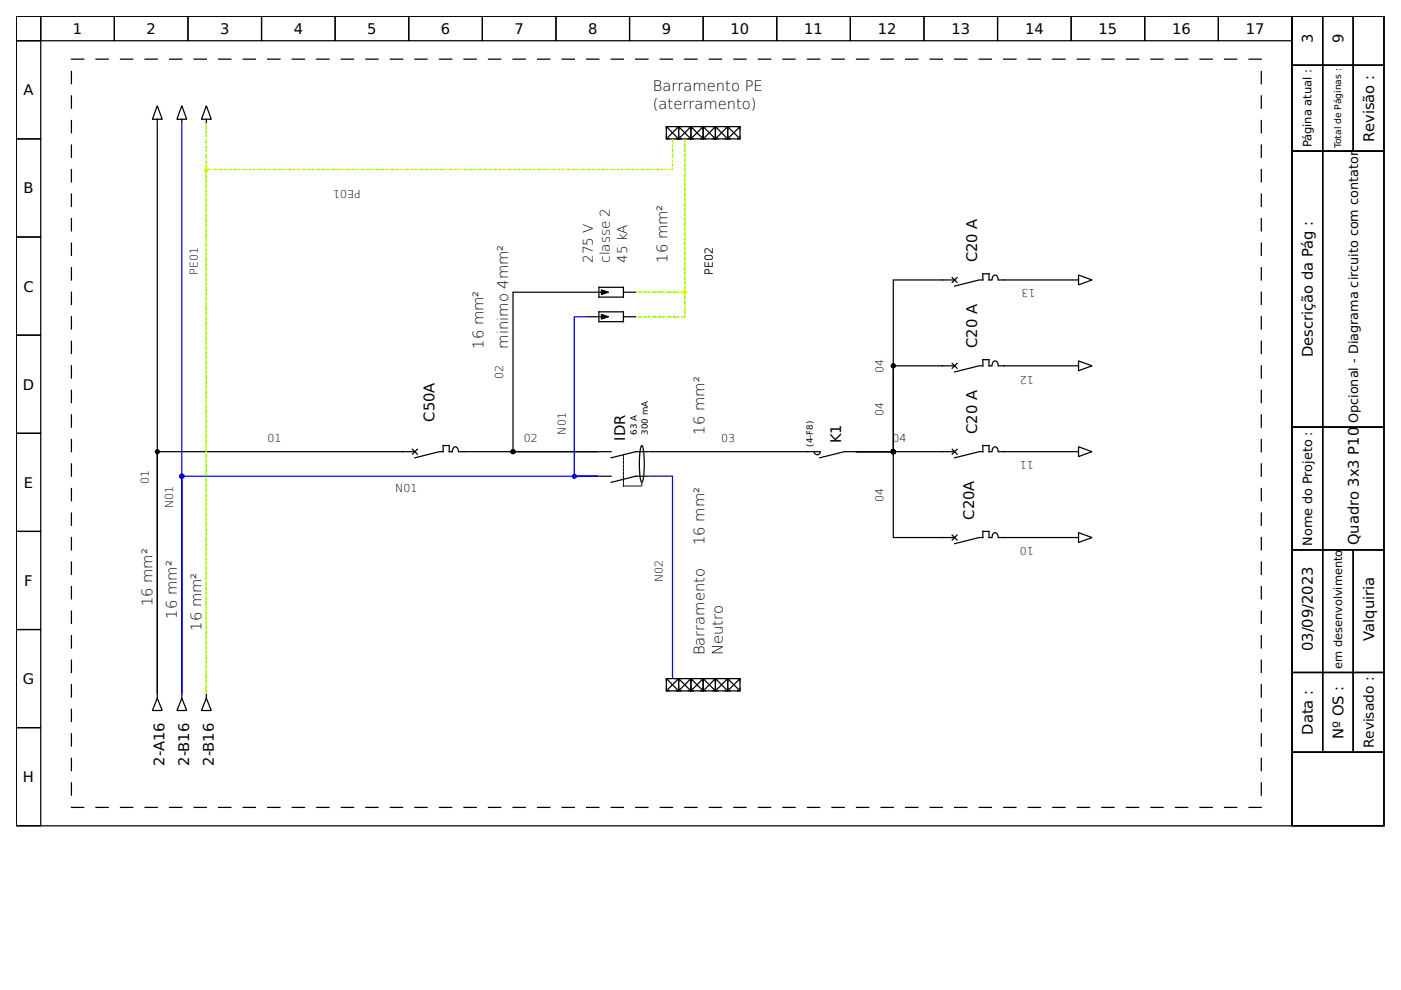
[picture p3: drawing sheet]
<svg xmlns="http://www.w3.org/2000/svg" width="297mm" height="210mm" viewBox="0 0 297 210" stroke-linecap="round" stroke-linejoin="round" font-family="sans-serif">
<g fill="none" stroke="#000" stroke-width=".26">
<path d="M3.4 3.4h270.5v171.7h-270.5zM3.4 3.4h5.2v5.2h-5.2zM3.4 8.6h5.2v20.8h-5.2zM8.6 3.4h15.6v5.2h-15.6zM24.2 3.4h15.7v5.2h-15.7zM39.9 3.4h15.6v5.2h-15.6zM55.5 3.4h15.6v5.2h-15.6zM71.1 3.4h15.6v5.2h-15.6zM86.7 3.4h15.6v5.2h-15.6zM102.3 3.4h15.6v5.2h-15.6zM117.9 3.4h15.6v5.2h-15.6zM133.5 3.4h15.6v5.2h-15.6z"/>
<path d="M149.1 3.4h15.6v5.2h-15.6zM164.7 3.4h15.6v5.2h-15.6zM180.3 3.4h15.6v5.2h-15.6zM195.9 3.4h15.6v5.2h-15.6zM211.5 3.4h15.6v5.2h-15.6zM227.1 3.4h15.6v5.2h-15.6zM242.7 3.4h15.6v5.2h-15.6zM258.3 3.4h15.6v5.2h-15.6zM273.9 3.4h19.5v171.7h-19.5zM273.9 13.8h6.5v18.2h-6.5zM273.9 3.4h6.5v10.4h-6.5zM280.4 13.8h6.5v18.2h-6.5z"/>
<path d="M280.4 3.4h6.5v10.4h-6.5zM286.9 13.8h6.5v18.2h-6.5zM286.9 3.4h6.5v10.4h-6.5zM3.4 29.4h5.2v20.9h-5.2zM33.3 26.3v120.7v-51.2h54.7M33.3 22.4l1.1 2.9h-2.1zM33.3 25.3v.8M38.6 22.4l1 2.9h-2.1zM38.6 25.3v.8M43.8 22.4l1 2.9h-2.1zM43.8 25.3v.8M141.3 26.8h2.6v2.6h-2.6z"/>
<path d="M141.3 28.9v.5h.5M141.4 26.9l2.4 2.5M141.8 26.8h-.5v.6M143.3 29.4h.6v-.5v.5h.5M143.3 26.8h.6v.6v-.6h.5M143.8 26.9l-2.4 2.5M143.9 26.8h2.6v2.6h-2.6zM144 26.9l2.4 2.5M145.9 29.4h.6v-.5v.5h.5M145.9 26.8h.6v.6v-.6h.5M146.4 26.9l-2.4 2.5M146.5 26.8h2.6v2.6h-2.6z"/>
<path d="M146.6 26.9l2.4 2.5M148.5 26.8h.6v.6v-.6h.5M148.5 29.4h.6v-.5v.5h.5M149 26.9l-2.4 2.5M149.1 26.8h2.6v2.6h-2.6zM149.2 26.9l2.4 2.5M151.1 29.4h.6v-.5v.5h.5M151.1 26.8h.6v.6v-.6h.5M151.6 26.9l-2.4 2.5M151.7 26.8h2.6v2.6h-2.6zM151.8 26.9l2.4 2.5M153.7 26.8h.6v.6v-.6h.5"/>
<path d="M153.7 29.4h.6v-.5v.5h.5M154.2 26.9l-2.4 2.5M154.3 26.8h2.6v2.6h-2.6zM154.4 26.9l2.4 2.5M156.3 26.8h.6v.6M156.8 26.9l-2.4 2.5M156.9 28.9v.5h-.6M273.9 32h6.5v58.6h-6.5zM280.4 32h13v58.6h-13zM3.4 50.3h5.2v20.8h-5.2zM199.8 59.4h2.6M201.9 58.8l1 1.1"/>
<path d="M202.9 58.8l-1 1.1M210.2 59.4h-.5v-1.3h-1.3v1.3h-.8l-5.2 1.3M210.3 59.4a.78 .78 0 0 1 .9-1l.4 .6v.4M227.6 59.4h-15.8M227.9 59.4h.8M228.7 58.3l2.8 1.1-2.8 1zM3.4 71.1h5.2v20.8h-5.2zM124.1 62h-15.3v33.8h17.9M124.4 67.2h3.1M124.4 62h3.1M127 66.1h5.2v2.1h-5.2zM127 60.9h5.2v2.1h-5.2z"/>
<path d="M132.2 67.2h2.6M132.2 62h2.6M199.8 77.6h2.6M201.9 77l1 1.1M202.9 77l-1 1.1M210.2 77.6h-.5v-1.3h-1.3v1.3h-.8l-5.2 1.3M210.3 77.6a.78 .78 0 0 1 .9-1l.4 .6v.4M211.8 77.6h1M227.9 77.6h.8M228.7 76.5l2.8 1.1-2.8 1zM3.4 91.9h5.2v20.8h-5.2zM87.4 95.2l1.1 1.1"/>
<path d="M88.5 95.2l-1.1 1.1M95.8 95.8h-.6v-1.3h-1.3v1.3h-.7l-5.2 1.3M95.9 95.8a.78 .78 0 0 1 .9-1l.3 .6 .1 .4M97.3 95.8h1.1M127 95.8h2.6M136 94.6l.1-.1a10.1 10.1 0 0 1 .5 4.8l-.2 2.1-.3 .9a10.1 10.1 0 0 1-.5-4.8zM137.4 95.8h-2.6l-5.2 1.3M137.6 95.8h36.2M172.6 95.8a.65 .65 0 0 0 .7 .6 .65 .65 0 0 0 .6-.6M201.9 95.2l1 1.1M202.4 95.8h-23.4l-5.2 1.3M202.9 95.2l-1 1.1"/>
<path d="M210.2 95.8h-.5v-1.3h-1.3v1.3h-.8l-5.2 1.3M210.3 95.8a.78 .78 0 0 1 .9-1l.4 .6v.4M211.8 95.8h1M227.9 95.8h.8M228.7 94.7l2.8 1.1-2.8 1zM273.9 90.6h6.5v26h-6.5zM280.4 90.6h13v26h-13zM3.4 112.7h5.2v20.8h-5.2zM127 101h2.6M137.4 101h-2.6l-5.2 1.3M199.8 114h2.6M201.9 113.5l1 1"/>
<path d="M202.9 113.5l-1 1M210.2 114h-.5v-1.3h-1.3v1.3h-.8l-5.2 1.3M210.3 114a.78 .78 0 0 1 .9-1l.4 .6v.4M227.6 114h-15.8M227.9 114h.8M228.7 112.9l2.8 1.1-2.8 1zM273.9 116.6h6.5v26h-6.5zM280.4 116.6h6.5v26h-6.5zM286.9 116.6h6.5v26h-6.5zM3.4 133.5h5.2v20.8h-5.2zM3.4 154.3h5.2v20.8h-5.2zM33.3 148l1.1 2.6h-2.1z"/>
<path d="M33.3 147.3v.7M38.6 148l1 2.6h-2.1zM38.6 147.3v.7M43.8 148l1 2.6h-2.1zM43.8 147.3v.7M141.3 143.9h2.6v2.6h-2.6zM141.3 145.9v.6h.5M141.4 144l2.4 2.4M141.8 143.9h-.5v.5M143.3 146.5h.6v-.6v.6h.5M143.3 143.9h.6v.5v-.5h.5M143.8 144l-2.4 2.4"/>
<path d="M143.9 143.9h2.6v2.6h-2.6zM144 144l2.4 2.4M145.9 143.9h.6v.5v-.5h.5M145.9 146.5h.6v-.6v.6h.5M146.4 144l-2.4 2.4M146.5 143.9h2.6v2.6h-2.6zM146.6 144l2.4 2.4M148.5 146.5h.6v-.6v.6h.5M148.5 143.9h.6v.5v-.5h.5M149 144l-2.4 2.4M149.1 143.9h2.6v2.6h-2.6zM149.2 144l2.4 2.4"/>
<path d="M151.1 143.9h.6v.5v-.5h.5M151.1 146.5h.6v-.6v.6h.5M151.6 144l-2.4 2.4M151.7 143.9h2.6v2.6h-2.6zM151.8 144l2.4 2.4M153.7 143.9h.6v.5v-.5h.5M153.7 146.5h.6v-.6v.6h.5M154.2 144l-2.4 2.4M154.3 143.9h2.6v2.6h-2.6zM154.4 144l2.4 2.4M156.3 143.9h.6v.5M156.8 144l-2.4 2.4"/>
<path d="M156.9 145.9v.6h-.6M273.9 159.5h19.5v15.6h-19.5zM273.9 142.6h6.5v16.9h-6.5zM280.4 142.6h6.5v16.9h-6.5zM286.9 142.6h6.5v16.9h-6.5z"/>
</g>
<path d="M15.1 12.5h252.3v158.7h-252.3z" fill="none" stroke="#000" stroke-width=".26" stroke-dasharray="2.6 2.6"/>
<path d="M127.5 66.6l1.6 .6-1.6 .5zM127.5 61.4l1.6 .6-1.6 .5z" fill="#000" stroke="#000" stroke-width=".21"/>
<path d="M132.2 103v-6.5M132.2 103h3.9M136.1 102.5v.5" fill="none" stroke="#000" stroke-width=".21" stroke-dasharray=".5 .3"/>
<g fill="#000" stroke="#000" stroke-width=".26">
<circle cx="33.3" cy="95.8" r=".39"/>
<circle cx="108.8" cy="95.8" r=".39"/>
</g>
<path d="M43.8 147v-111.1h98.8v-6.2" fill="none" stroke="#5f0" stroke-width=".26" stroke-dasharray="1 .5"/>
<path d="M43.8 147v-111.1h98.8v-6.2" fill="none" stroke="#ff0" stroke-width=".26" stroke-dasharray=".3 .8"/>
<circle cx="43.8" cy="35.9" r=".39" fill="#5f0" stroke="#ff0" stroke-width=".26"/>
<path d="M135 67.2h10.2v-37.5M135 62h10.2v-32.3" fill="none" stroke="#5f0" stroke-width=".26" stroke-dasharray="1 .5"/>
<path d="M135 67.2h10.2v-37.5M135 62h10.2v-32.3" fill="none" stroke="#ff0" stroke-width=".26" stroke-dasharray=".3 .8"/>
<path d="M212.8 77.6h14.8M181.6 95.8h7.8v18.2h10.4M212.8 95.8h14.8" fill="none" stroke="#000" stroke-width=".26"/>
<circle cx="189.4" cy="95.8" r=".39" fill="#000" stroke="#000" stroke-width=".26"/>
<circle cx="145.2" cy="62" r=".39" fill="#5f0" stroke="#ff0" stroke-width=".26"/>
<path d="M38.6 26.3v120.7v-46h88.1h-4.9v-33.8h2.3" fill="none" stroke="#00f" stroke-width=".26"/>
<g fill="#00f" stroke="#00f" stroke-width=".26">
<circle cx="121.8" cy="101" r=".39"/>
<circle cx="38.6" cy="101" r=".39"/>
</g>
<path d="M199.8 59.4h-10.4v36.4h-7.8h7.8v-18.2h10.4M98.4 95.8h28.3" fill="none" stroke="#000" stroke-width=".26"/>
<g fill="#000" stroke="#000" stroke-width=".26">
<circle cx="189.4" cy="77.6" r=".39"/>
<circle cx="189.4" cy="95.8" r=".39"/>
</g>
<path d="M137.6 101h5v42.6" fill="none" stroke="#00007f" stroke-width=".26"/>
<path d="M43.8 26.3v120.7" fill="none" stroke="#5f0" stroke-width=".26" stroke-dasharray="1 .5"/>
<path d="M43.8 26.3v120.7" fill="none" stroke="#ff0" stroke-width=".26" stroke-dasharray=".3 .8"/>
<g font-size="3.1">
<text x="15.5" y="7.2">1</text>
<text x="31.1" y="7.2">2</text>
<text x="46.7" y="7.2">3</text>
<text x="62.3" y="7.2">4</text>
<text x="77.9" y="7.2">5</text>
<text x="93.5" y="7.2">6</text>
<text x="109.1" y="7.2">7</text>
<text x="124.7" y="7.2">8</text>
<text x="140.3" y="7.2">9</text>
<text x="154.9" y="7.2">10</text>
<text x="170.5" y="7.2">11</text>
<text x="186.1" y="7.2">12</text>
<text x="201.7" y="7.2">13</text>
<text x="217.3" y="7.2">14</text>
<text x="232.9" y="7.2">15</text>
<text x="248.5" y="7.2">16</text>
<text x="264.1" y="7.2">17</text>
<text x="278.3" y="9.1" transform="rotate(-90 278.3 9.1)">3</text>
<text x="284.8" y="9.1" transform="rotate(-90 284.8 9.1)">9</text>
<text x="5" y="20.2">A</text>
<text x="138.4" y="19.3">Barramento PE</text>
<text x="138.4" y="23.2">(aterramento)</text>
<text x="291.3" y="30" transform="rotate(-90 291.3 30)">Revisão :</text>
<text x="5" y="41">B</text>
<text x="141.5" y="55.7" transform="rotate(-90 141.5 55.7)">16 mm²</text>
<text x="207.2" y="55.6" transform="rotate(-90 207.2 55.6)">C20 A</text>
<text x="5" y="61.8">C</text>
<text x="102.5" y="73.9" transform="rotate(-90 102.5 73.9)">16 mm²</text>
<text x="107.7" y="73.9" transform="rotate(-90 107.7 73.9)">minimo 4mm²</text>
<text x="207.2" y="73.8" transform="rotate(-90 207.2 73.8)">C20 A</text>
<text x="278.3" y="75.7" transform="rotate(-90 278.3 75.7)">Descrição da Pág :</text>
<text x="4.8" y="82.6">D</text>
<text x="92.1" y="89.4" transform="rotate(-90 92.1 89.4)">C50A</text>
<text x="132.6" y="93.4" transform="rotate(-90 132.6 93.4)">IDR</text>
<text x="149.3" y="92.1" transform="rotate(-90 149.3 92.1)">16 mm²</text>
<text x="178.3" y="94" transform="rotate(-90 178.3 94)">K1</text>
<text x="207.2" y="92" transform="rotate(-90 207.2 92)">C20 A</text>
<text x="5.1" y="103.4">E</text>
<text x="206.6" y="110.2" transform="rotate(-90 206.6 110.2)">C20A</text>
<text x="149.3" y="115.5" transform="rotate(-90 149.3 115.5)">16 mm²</text>
<text x="288.1" y="115.6" transform="rotate(-90 288.1 115.6)">Quadro 3x3 P10</text>
<text x="5.1" y="124.2">F</text>
<text x="32.3" y="128.5" transform="rotate(-90 32.3 128.5)">16 mm²</text>
<text x="37.5" y="131.1" transform="rotate(-90 37.5 131.1)">16 mm²</text>
<text x="42.7" y="133.7" transform="rotate(-90 42.7 133.7)">16 mm²</text>
<text x="291.3" y="135.9" transform="rotate(-90 291.3 135.9)">Valquiria</text>
<text x="149.3" y="138.9" transform="rotate(-90 149.3 138.9)">Barramento</text>
<text x="153.2" y="138.9" transform="rotate(-90 153.2 138.9)">Neutro</text>
<text x="278.3" y="138.1" transform="rotate(-90 278.3 138.1)">03/09/2023</text>
<text x="4.8" y="145.1">G</text>
<text x="278.3" y="155.8" transform="rotate(-90 278.3 155.8)">Data :</text>
<text x="284.8" y="156.7" transform="rotate(-90 284.8 156.7)">Nº OS :</text>
<text x="4.9" y="165.9">H</text>
<text x="34.9" y="162.3" transform="rotate(-90 34.9 162.3)">2-A16</text>
<text x="40.1" y="162.3" transform="rotate(-90 40.1 162.3)">2-B16</text>
<text x="45.3" y="162.3" transform="rotate(-90 45.3 162.3)">2-B16</text>
</g>
<g font-size="2.9">
<text x="125.7" y="55.7" transform="rotate(-90 125.7 55.7)">275 V</text>
<text x="129.3" y="55.7" transform="rotate(-90 129.3 55.7)">classe 2</text>
<text x="133" y="55.7" transform="rotate(-90 133 55.7)">45 kA</text>
<text x="291.3" y="158.6" transform="rotate(-90 291.3 158.6)">Revisado :</text>
</g>
<g font-size="2.7">
<text x="287.9" y="89.7" transform="rotate(-90 287.9 89.7)">Opcional - Diagrama circuito com contator</text>
<text x="278.2" y="115.7" transform="rotate(-90 278.2 115.7)">Nome do Projeto :</text>
</g>
<g font-size="2.4">
<text x="278.1" y="31.3" transform="rotate(-90 278.1 31.3)">Página atual :</text>
<text x="284.6" y="141.8" transform="rotate(-90 284.6 141.8)">em desenvolvimento</text>
</g>
<g font-size="2.3">
<text x="76.5" y="40.4" transform="rotate(-180 76.5 40.4)">PE01</text>
<text x="41.9" y="58.3" transform="rotate(-90 41.9 58.3)">PE01</text>
<text x="151.2" y="58.3" transform="rotate(-90 151.2 58.3)">PE02</text>
<text x="219.6" y="61.2" transform="rotate(-180 219.6 61.2)">13</text>
<text x="106.7" y="80.3" transform="rotate(-90 106.7 80.3)">02</text>
<text x="187.3" y="79" transform="rotate(-90 187.3 79)">04</text>
<text x="219.2" y="79.6" transform="rotate(-180 219.2 79.6)">12</text>
<text x="187.3" y="88.2" transform="rotate(-90 187.3 88.2)">04</text>
<text x="56.7" y="93.7">01</text>
<text x="111.1" y="93.7">02</text>
<text x="120" y="92.1" transform="rotate(-90 120 92.1)">N01</text>
<text x="152.9" y="93.7">03</text>
<text x="189.2" y="93.7">04</text>
<text x="219.2" y="97.8" transform="rotate(-180 219.2 97.8)">11</text>
<text x="31.5" y="102.5" transform="rotate(-90 31.5 102.5)">01</text>
<text x="36.7" y="107.7" transform="rotate(-90 36.7 107.7)">N01</text>
<text x="83.8" y="104.4">N01</text>
<text x="187.3" y="106.4" transform="rotate(-90 187.3 106.4)">04</text>
<text x="219.2" y="116.1" transform="rotate(-180 219.2 116.1)">10</text>
<text x="140.5" y="123.5" transform="rotate(-90 140.5 123.5)">N02</text>
</g>
<text font-size="1.9" x="284.4" y="31.4" transform="rotate(-90 284.4 31.4)">Total de Páginas :</text>
<g font-size="1.8">
<text x="135" y="92.1" transform="rotate(-90 135 92.1)">63 A</text>
<text x="137.4" y="92.1" transform="rotate(-90 137.4 92.1)">300 mA</text>
<text x="172.4" y="94.7" transform="rotate(-90 172.4 94.7)">(4-F8)</text>
</g>
</svg>
